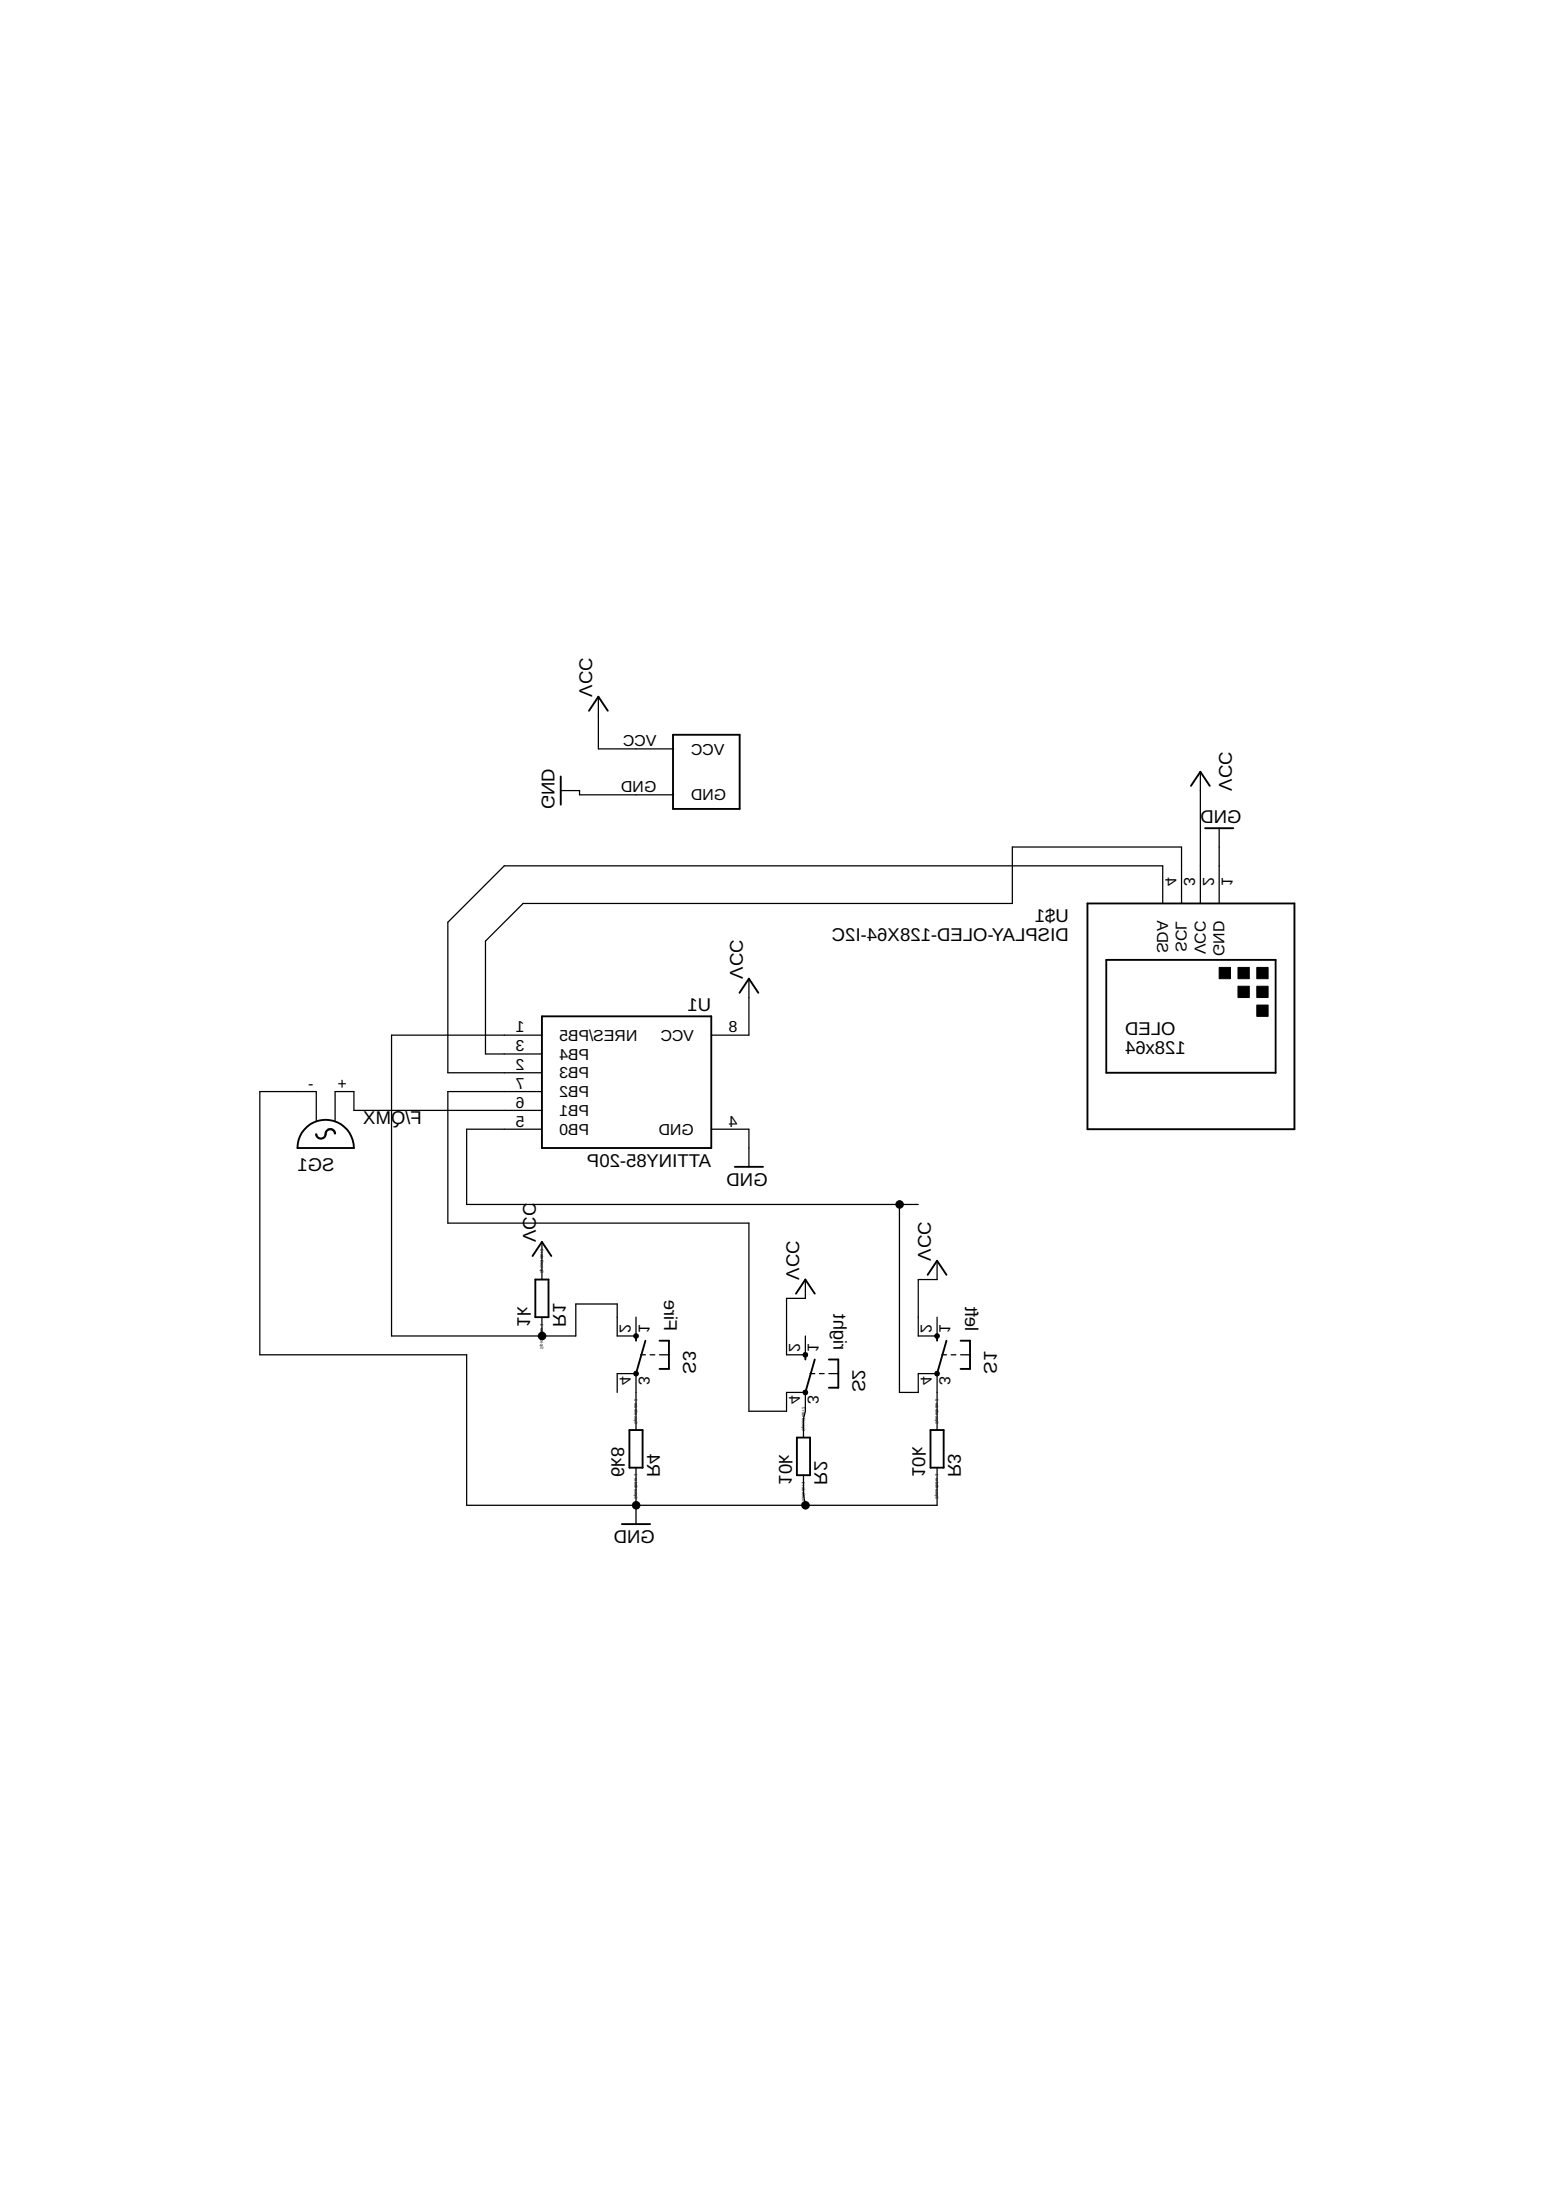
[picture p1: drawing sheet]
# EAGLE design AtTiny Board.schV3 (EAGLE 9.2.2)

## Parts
R1  1k  R0204/7  [0204/7]
R2  10k  R0204/7  [0204/7]
R3  10k  R0204/7  [0204/7]
R4  6k8  R0204/7  [0204/7]
S1  left  10-XX  [B3F-10XX]
S2  right  10-XX  [B3F-10XX]
S3  Fire  10-XX  [B3F-10XX]
SG1  F/QMX  [F/QMX]
U1  ATTINY85-20P  [PDIP08_300MIL]
U$1  DISPLAY-OLED-128X64-I2C  [DISPLAY-OLED-128X64-I2C]
U$3  CR2032_19MMDB  [CR2032-19MM]

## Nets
GND: R2.1 R3.1 R4.1 SG1.- U1.4(GND) U$1.1(GND) U$3.GND
N$3: SG1.+ U1.6(PB1)
PB0LEFT: S1.4(P1) U1.5(PB0)
PB2RIGHT: S2.4(P1) U1.7(PB2)
PB5FIRE: R1.1 S3.2(S1) U1.1(NRES/PB5)
R2TOGND: R2.2 S2.3(P)
R3TGND: R3.2 S1.3(P)
R4TOGND: R4.2 S3.3(P)
SCL: U1.3(PB4) U$1.3(SCL)
SDA: U1.2(PB3) U$1.4(SDA)
VCC: R1.2 S1.2(S1) S2.2(S1) U1.8(VCC) U$1.2(VCC) U$3.VCC
Unconnected: S1.1(S) S2.1(S) S3.1(S) S3.4(P1)

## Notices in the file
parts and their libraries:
diy-modules: Released under the Creative Commons Attribution 4.0 International License: http://creativecommons.org/licenses/by/4.0
